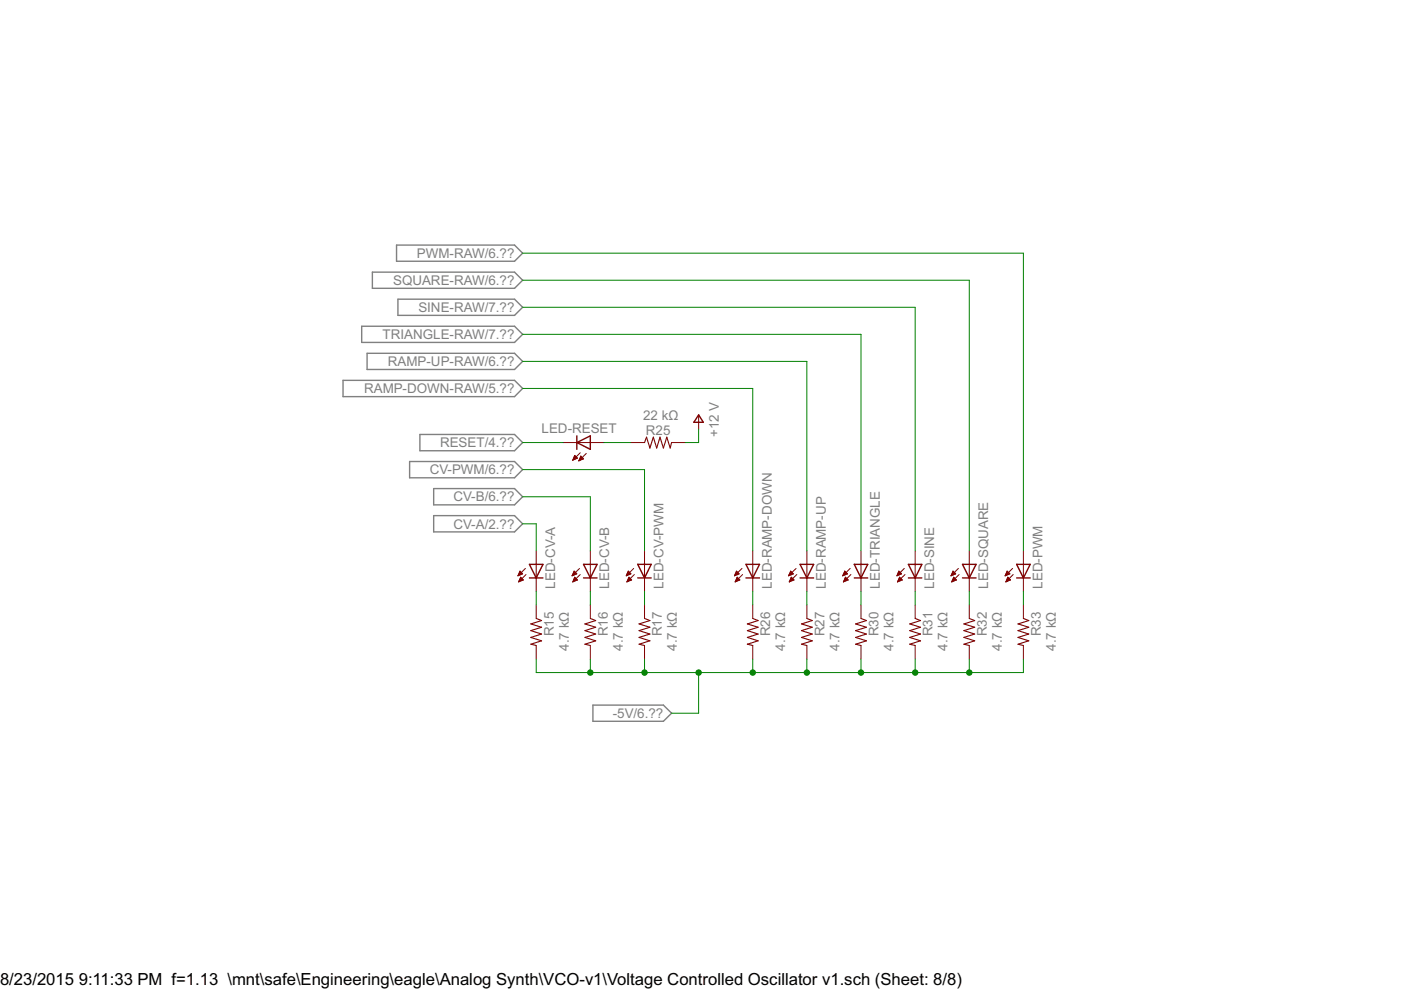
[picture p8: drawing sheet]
<svg xmlns="http://www.w3.org/2000/svg" width="297mm" height="210mm" viewBox="0 0 297 210" stroke-linecap="round" stroke-linejoin="round" font-family="sans-serif">
<path d="M79 57.7h30.1l1.7 1.7-1.7 1.7h-30.1zM84.1 52h25l1.7 1.7-1.7 1.7h-25zM76.7 69.2h32.4l1.7 1.7-1.7 1.7h-32.4zM77.8 74.9h31.3l1.7 1.7-1.7 1.7h-31.3zM84.4 63.4h24.7l1.7 1.8-1.7 1.7h-24.7zM72.7 80.6h36.4l1.7 1.8-1.7 1.7h-36.4zM86.8 97.9h22.3l1.7 1.7-1.7 1.7h-22.3zM89 92.1h20.1l1.7 1.7-1.7 1.8h-20.1zM91.9 109.3h17.2l1.7 1.8-1.7 1.7h-17.2zM91.9 103.6h17.2l1.7 1.7-1.7 1.7h-17.2zM125.7 149.5h15l1.7 1.7-1.7 1.7h-15z" fill="none" stroke="#808080" stroke-width=".3"/>
<g fill="none" stroke="#800000" stroke-width=".3">
<path d="M122.3 93.8l2.9-1.4v2.9zM122.3 92.4v2.9M148.1 88l1 1.5h-2zM112.2 119.7h2.9l-1.4 2.8zM123.7 119.7h2.9l-1.4 2.8zM135.2 119.7h2.9l-1.4 2.8zM158.2 119.7h2.8l-1.4 2.8zM169.6 119.7h2.9l-1.4 2.8zM181.1 119.7h2.9l-1.5 2.8zM192.6 119.7h2.9l-1.5 2.8zM204.1 119.7h2.8l-1.4 2.8zM215.5 119.7h2.9l-1.4 2.8z"/>
<path d="M112.2 122.5h2.9M123.7 122.5h2.9M135.2 122.5h2.9M158.2 122.5h2.8M169.6 122.5h2.9M181.1 122.5h2.9M192.6 122.5h2.9M204.1 122.5h2.8M215.5 122.5h2.9"/>
</g>
<g fill="none" stroke="#800000" stroke-width=".21">
<path d="M119.4 93.8h8.6M121.4 97.6h.1M121.5 97.4h.3M121.6 97.3h.5M121.6 97.1h.8M121.7 97h.6M121.7 96.9h.5M121.8 96.7h.2M121.9 96.6l.5 .5M121.9 96.6l-.5 1M121.9 96.6h.1M122.4 97.1l-1 .5"/>
<path d="M122.7 97.7h.1M122.8 97.6h.3M122.9 97.4h.5M122.9 97.3h.8M123 97.1h.6M123 96l-1.6 1.6M123 97h.4M123.1 96.9h.2M123.1 96.7l.6 .6M123.1 96.7l-.4 1M123.1 96.7h.1M123.7 97.3l-1 .4"/>
<path d="M124.3 96.1l-1.6 1.6M133.8 93.8h2.9M142.4 93.8h2.8M148.1 88.1v2.9M113.7 116.8v8.6M125.2 116.8v8.6M136.7 116.8v8.6M159.6 116.8v8.6M171.1 116.8v8.6M182.5 116.8v8.6M194 116.8v8.6M205.5 116.8v8.6"/>
<path d="M217 116.8v8.6M109.9 122h.2M109.9 121.9h.5M110 121.7h.7M110 123.3h.3M110 121.6h.7M110.1 123.1h.5M110.1 121.4h.5M110.1 123h.8M110.2 121.3h.2M110.2 122.8h.6M110.2 121.1h.1"/>
<path d="M110.2 121.1l.6 .6-1 .4zM110.3 122.7h.4M110.3 122.6h.3M110.4 122.4l-.4 1M110.4 122.4l.6 .6M110.4 122.4h.1M111 123l-1 .4M111.4 120.5l-1.6 1.6M111.5 121.8l-1.5 1.6M113.7 128.3v2.8M113.7 136.9v2.8M121.3 122h.2"/>
<path d="M121.4 121.9h.5M121.5 121.7h.7M121.5 123.3h.3M121.5 121.6h.7M121.6 123.1h.5M121.6 121.4h.4M121.6 123h.8M121.6 121.3h.3M121.7 122.8h.6M121.7 121.1h.1M121.7 122.7h.5M121.7 121.1l-.4 1"/>
<path d="M121.7 121.1l.6 .6-1 .4M121.8 122.6h.2M121.9 122.4h.1M121.9 122.4l-.5 1M121.9 122.4l.5 .6-1 .4M122.9 120.5l-1.6 1.6M123 121.8l-1.6 1.6M125.2 128.3v2.8M125.2 136.9v2.8M132.8 122h.2M132.9 121.9h.4M132.9 121.7h.8"/>
<path d="M133 123.3h.2M133 121.6h.7M133 123.1h.6M133.1 121.4h.4M133.1 123h.8M133.1 121.3h.3M133.2 122.8h.6M133.2 121.1h.1M133.2 122.7h.4M133.2 121.1l-.4 1M133.2 121.1l.6 .6-1 .4M133.3 122.6h.2"/>
<path d="M133.3 122.4h.1M133.3 122.4l-.4 1M133.3 122.4l.6 .6-1 .4M134.3 120.5l-1.5 1.6M134.5 121.8l-1.6 1.6M136.7 128.3v2.8M136.7 136.9v2.8M155.8 122h.2M155.8 121.9h.5M155.9 121.7h.7M155.9 123.3h.3M156 121.6h.6"/>
<path d="M156 123.1h.5M156 121.4h.5M156 123h.8M156.1 121.3h.2M156.1 122.8h.6M156.1 121.1h.1M156.1 121.1l.6 .6-1 .4zM156.2 122.7h.4M156.2 122.6h.3M156.3 122.4h.1M156.3 122.4l-.4 1M156.3 122.4l.6 .6"/>
<path d="M156.9 123l-1 .4M157.3 120.5l-1.6 1.6M157.4 121.8l-1.5 1.6M159.6 128.3v2.8M159.6 136.9v2.8M167.2 122h.2M167.3 121.9h.5M167.4 121.7h.7M167.4 123.3h.3M167.4 121.6h.7M167.5 123.1h.5M167.5 121.4h.5"/>
<path d="M167.5 123h.8M167.6 121.3h.2M167.6 122.8h.6M167.6 121.1h.1M167.6 122.7h.5M167.6 121.1l.6 .6-1 .4zM167.7 122.6h.2M167.8 122.4h.1M167.8 122.4l-.5 1M167.8 122.4l.5 .6M168.3 123l-1 .4M168.8 120.5l-1.6 1.6"/>
<path d="M168.9 121.8l-1.6 1.6M171.1 128.3v2.8M171.1 136.9v2.8M178.7 122h.2M178.8 121.9h.5M178.8 121.7h.8M178.9 123.3h.2M178.9 121.6h.7M178.9 123.1h.6M179 121.4h.4M179 123h.8M179 121.3h.3"/>
<path d="M179.1 122.8h.6M179.1 121.1h.1M179.1 122.7h.5M179.1 121.1l-.4 1M179.1 121.1l.6 .6-1 .4M179.2 122.6h.2M179.2 122.4h.1M179.3 122.4l-.5 1M179.3 122.4l.5 .6-1 .4M180.3 120.5l-1.6 1.6M180.4 121.8l-1.6 1.6M182.5 128.3v2.8"/>
<path d="M182.5 136.9v2.8M190.2 122h.2M190.3 121.9h.4M190.3 121.7h.8M190.4 123.3h.2M190.4 121.6h.7M190.4 123.1h.5M190.4 121.4h.5M190.5 123h.8M190.5 121.3h.3M190.5 122.8h.7M190.6 121.1h.1"/>
<path d="M190.6 121.1l-.4 1M190.6 121.1l.6 .6-1 .4M190.6 122.7h.4M190.6 122.6h.3M190.7 122.4h.1M190.7 122.4l-.4 1M190.7 122.4l.6 .6M191.3 123l-1 .4M191.7 120.5l-1.5 1.6M191.9 121.8l-1.6 1.6M194 128.3v2.8M194 136.9v2.8"/>
<path d="M201.7 122h.2M201.7 121.9h.5M201.8 121.7h.7M201.8 123.3h.3M201.9 121.6h.6M201.9 123.1h.5M201.9 121.4h.5M202 123h.8M202 121.3h.2M202 122.8h.6M202 121.1h.1M202.1 121.1l-.5 1"/>
<path d="M202.1 121.1l.5 .6-1 .4M202.1 122.7h.4M202.1 122.6h.3M202.2 122.4h.1M202.2 122.4l-.4 1M202.2 122.4l.6 .6-1 .4M203.2 120.5l-1.6 1.6M203.3 121.8l-1.5 1.6M205.5 128.3v2.8M205.5 136.9v2.8M213.1 122h.3M213.2 121.9h.5"/>
<path d="M213.3 121.7h.7M213.3 123.3h.3M213.3 121.6h.7M213.4 123.1h.5M213.4 121.4h.5M213.4 123h.8M213.5 121.3h.2M213.5 122.8h.6M213.5 121.1h.1M213.5 121.1l-.4 1M213.5 121.1l.6 .6-1 .4M213.6 122.7h.4"/>
<path d="M213.6 122.6h.2M213.7 122.4h.1M213.7 122.4l-.4 1M213.7 122.4l.5 .6M214.2 123l-.9 .4M214.7 120.5l-1.6 1.6M214.8 121.8l-1.5 1.6M217 128.3v2.8M217 136.9v2.8"/>
</g>
<path d="M136.7 93.8l.4-1.1 .7 2.3 .7-2.3 .7 2.3 .7-2.3 .8 2.3 .7-2.3 .7 2.3 .3-1.2M113.7 131.1l1.1 .5-2.3 .7 2.3 .7-2.3 .7 2.3 .7-2.3 .7 2.3 .8-2.3 .7 1.2 .3M125.2 131.1l1.1 .5-2.3 .7 2.3 .7-2.3 .7 2.3 .7-2.3 .7 2.3 .8-2.3 .7 1.2 .3M136.7 131.1l1.1 .5-2.3 .7 2.3 .7-2.3 .7 2.3 .7-2.3 .7 2.3 .8-2.3 .7 1.2 .3M159.6 131.1l1.1 .5-2.2 .7 2.2 .7-2.2 .7 2.2 .7-2.2 .7 2.2 .8-2.2 .7 1.1 .3M171.1 131.1l1.1 .5-2.3 .7 2.3 .7-2.3 .7 2.3 .7-2.3 .7 2.3 .8-2.3 .7 1.2 .3M182.5 131.1l1.2 .5-2.3 .7 2.3 .7-2.3 .7 2.3 .7-2.3 .7 2.3 .8-2.3 .7 1.1 .3M194 131.1l1.2 .5-2.3 .7 2.3 .7-2.3 .7 2.3 .7-2.3 .7 2.3 .8-2.3 .7 1.1 .3M205.5 131.1l1.2 .5-2.3 .7 2.3 .7-2.3 .7 2.3 .7-2.3 .7 2.3 .8-2.3 .7 1.1 .3M217 131.1l1.1 .5-2.3 .7 2.3 .7-2.3 .7 2.3 .7-2.3 .7 2.3 .8-2.3 .7 1.2 .3" fill="none" stroke="#800000" stroke-width=".23"/>
<g fill="none" stroke="#008000" stroke-width=".21">
<path d="M110.8 59.4h94.7v57.4M110.8 53.7h106.2v63.1M110.8 76.6h60.3v40.2M110.8 70.9h71.7v45.9M110.8 65.2h83.2v51.6M110.8 99.6h25.9v17.2M110.8 82.4h48.8v34.4M110.8 93.8h8.6M128 93.8h5.8M148.1 91v2.8h-2.9M110.8 111.1h2.9v5.7M110.8 105.3h14.4v11.5"/>
<path d="M113.7 125.4v2.9M113.7 139.7v2.9h103.3v-2.9M125.2 125.4v2.9M125.2 139.7v2.9M136.7 125.4v2.9M136.7 139.7v2.9M159.6 125.4v2.9M159.6 139.7v2.9M171.1 125.4v2.9M171.1 139.7v2.9M182.5 125.4v2.9M182.5 139.7v2.9"/>
<path d="M194 125.4v2.9M194 139.7v2.9M205.5 125.4v2.9M205.5 139.7v2.9M217 125.4v2.9M148.1 142.6v8.6h-5.7"/>
</g>
<g fill="#008000" stroke="#008000" stroke-width=".21">
<circle cx="205.5" cy="142.6" r=".57"/>
<circle cx="194" cy="142.6" r=".57"/>
<circle cx="182.5" cy="142.6" r=".57"/>
<circle cx="171.1" cy="142.6" r=".57"/>
<circle cx="159.6" cy="142.6" r=".57"/>
<circle cx="136.7" cy="142.6" r=".57"/>
<circle cx="125.2" cy="142.6" r=".57"/>
<circle cx="148.1" cy="142.6" r=".57"/>
</g>
<g font-size="4">
<text x="0" y="208.9">8/23/2015</text>
<text x="16.7" y="208.9">9:11:33 PM f=1.13 \mnt\safe\Engineering\eagle\Analog Synth\VCO-v1\Voltage Controlled Oscillator v1.sch (Sheet: 8/8)</text>
</g>
<g font-size="3.2" fill="#808080">
<text x="88.4" y="54.7">PWM-RAW/6.??</text>
<text x="83.4" y="60.4">SQUARE-RAW/6.??</text>
<text x="81.1" y="71.9">TRIANGLE-RAW/7.??</text>
<text x="88.7" y="66.2">SINE-RAW/7.??</text>
<text x="82.3" y="77.6">RAMP-UP-RAW/6.??</text>
<text x="77.2" y="83.4">RAMP-DOWN-RAW/5.??</text>
<text x="136.4" y="89">22 kΩ</text>
<text x="93.3" y="94.8">RESET/4.??</text>
<text x="114.8" y="91.8">LED-RESET</text>
<text x="136.9" y="92.1">R25</text>
<text x="152.4" y="92.7" transform="rotate(-90 152.4 92.7)">+12 V</text>
<text x="91.1" y="100.6">CV-PWM/6.??</text>
<text x="96.2" y="106.3">CV-B/6.??</text>
<text x="96.2" y="112.1">CV-A/2.??</text>
<text x="117.7" y="124.8" transform="rotate(-90 117.7 124.8)">LED-CV-A</text>
<text x="129.2" y="124.8" transform="rotate(-90 129.2 124.8)">LED-CV-B</text>
<text x="140.7" y="124.8" transform="rotate(-90 140.7 124.8)">LED-CV-PWM</text>
<text x="163.6" y="124.8" transform="rotate(-90 163.6 124.8)">LED-RAMP-DOWN</text>
<text x="175.1" y="124.8" transform="rotate(-90 175.1 124.8)">LED-RAMP-UP</text>
<text x="186.6" y="124.8" transform="rotate(-90 186.6 124.8)">LED-TRIANGLE</text>
<text x="198" y="124.8" transform="rotate(-90 198 124.8)">LED-SINE</text>
<text x="209.5" y="124.8" transform="rotate(-90 209.5 124.8)">LED-SQUARE</text>
<text x="221" y="124.8" transform="rotate(-90 221 124.8)">LED-PWM</text>
<text x="117.4" y="134.9" transform="rotate(-90 117.4 134.9)">R15</text>
<text x="120.6" y="138" transform="rotate(-90 120.6 138)">4.7 kΩ</text>
<text x="128.9" y="134.9" transform="rotate(-90 128.9 134.9)">R16</text>
<text x="132.1" y="138" transform="rotate(-90 132.1 138)">4.7 kΩ</text>
<text x="140.3" y="134.9" transform="rotate(-90 140.3 134.9)">R17</text>
<text x="143.5" y="138" transform="rotate(-90 143.5 138)">4.7 kΩ</text>
<text x="163.3" y="134.9" transform="rotate(-90 163.3 134.9)">R26</text>
<text x="166.5" y="138" transform="rotate(-90 166.5 138)">4.7 kΩ</text>
<text x="174.8" y="134.9" transform="rotate(-90 174.8 134.9)">R27</text>
<text x="178" y="138" transform="rotate(-90 178 138)">4.7 kΩ</text>
<text x="186.3" y="134.9" transform="rotate(-90 186.3 134.9)">R30</text>
<text x="189.4" y="138" transform="rotate(-90 189.4 138)">4.7 kΩ</text>
<text x="197.7" y="134.9" transform="rotate(-90 197.7 134.9)">R31</text>
<text x="200.9" y="138" transform="rotate(-90 200.9 138)">4.7 kΩ</text>
<text x="209.2" y="134.9" transform="rotate(-90 209.2 134.9)">R32</text>
<text x="212.4" y="138" transform="rotate(-90 212.4 138)">4.7 kΩ</text>
<text x="220.7" y="134.9" transform="rotate(-90 220.7 134.9)">R33</text>
<text x="223.9" y="138" transform="rotate(-90 223.9 138)">4.7 kΩ</text>
<text x="129.9" y="152.2">-5V/6.??</text>
</g>
</svg>
